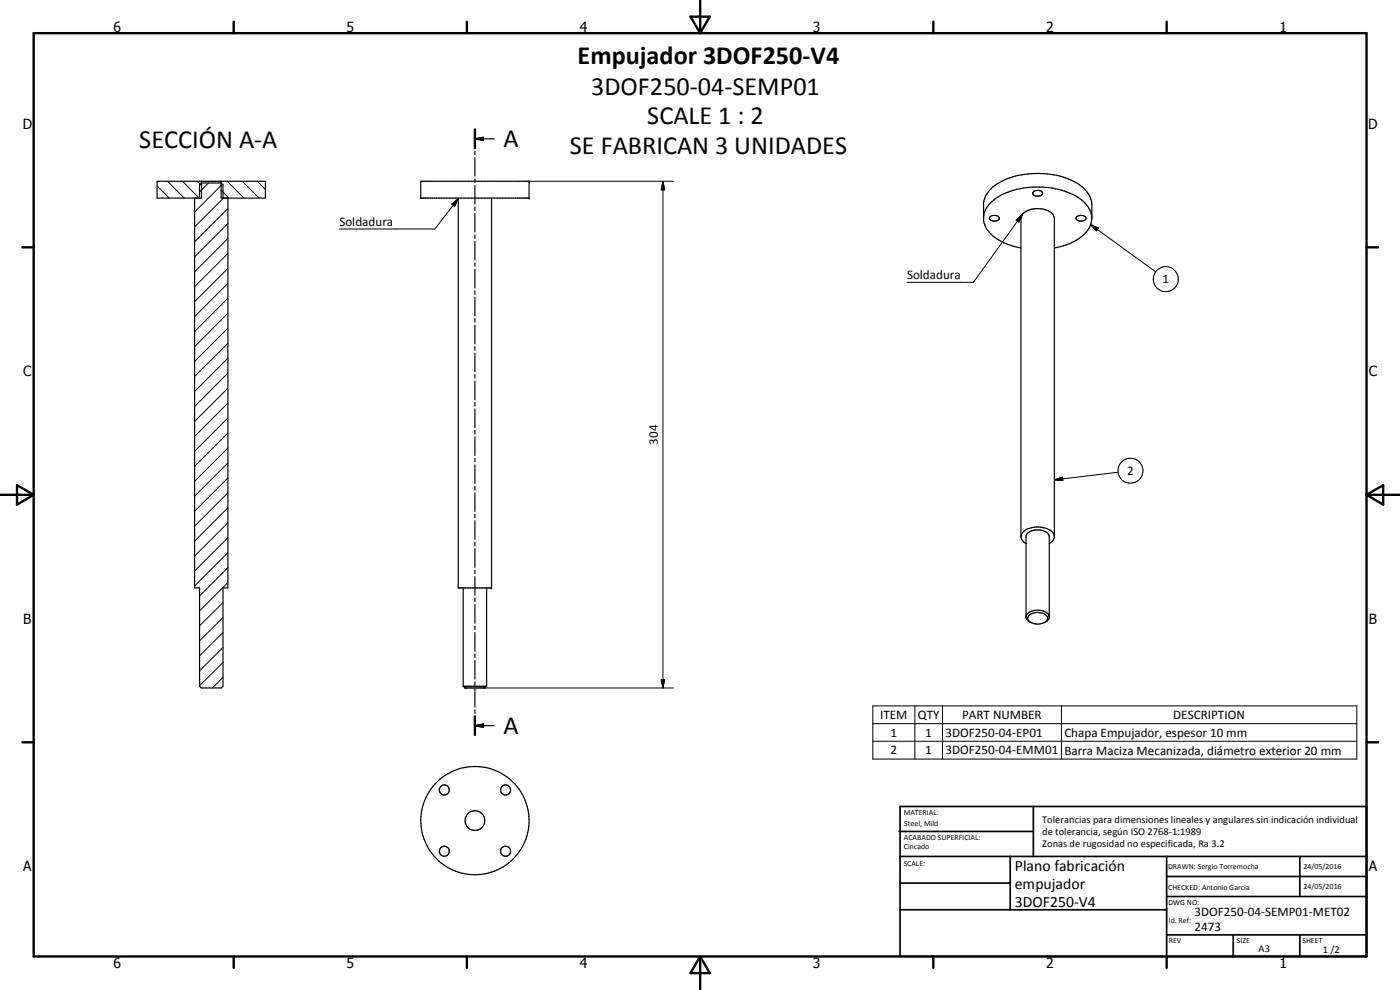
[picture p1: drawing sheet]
<svg xmlns="http://www.w3.org/2000/svg" width="420mm" height="297mm" viewBox="0 0 420 297" stroke-linecap="round" stroke-linejoin="round" font-family="sans-serif">
<g fill="none" stroke="#000" stroke-width=".35">
<path d="M142.5 38.9v5.5M58.4 59.4v117h1.5v29.5l.5 .5h6l.5-.5v-29.5h1.5v-117M59.9 59.4v-4l.5-.5h6l.5 .5v4M60.5 54.4v5h-13.4v-5h32.6v5h-13.3v-5M126.3 54.4h32.5v5h-32.5zM137.5 59.4v117h10v-117M142.5 41.7l2.6-.5v1zM142.5 45.3v1.1M142.5 47.3v5.5M142.5 53.7v1.1M142.5 55.7v5.5M142.5 41.7h5.8"/>
<path d="M310 57.7a1.88 1.88 0 0 1 2.9 .3 1.69 1.69 0 0 1-3 0zM142.5 62.1v1.1M142.5 64.1v5.5M142.5 70.5v1M142.5 72.4v5.6M142.5 78.9v1M295.2 65.3a8.9 8.9 0 0 1 5.7-7 23.3 23.3 0 0 1 9.1-2.2 25.5 25.5 0 0 1 9.4 1.2 12.2 12.2 0 0 1 8 6.3 6.4 6.4 0 0 1-2.5 7.1 17.9 17.9 0 0 1-8.5 3.7M297 65.2a1.83 1.83 0 0 1 2.9 .3 1.73 1.73 0 0 1-3 0zM323 65.2a2 2 0 0 1 2.9 .1 1.69 1.69 0 0 1-2.9 .5zM327.7 65.5v-4.1a9.1 9.1 0 0 0-6.3-7.4 25.6 25.6 0 0 0-22.2 1.2 8.4 8.4 0 0 0-4 5.6v5.1a9.7 9.7 0 0 0 6.8 7.3l4.4 1.2M142.5 80.8v5.6M142.5 87.2v1.1"/>
<path d="M142.5 89.2v5.6M142.5 95.6v1.1M142.5 97.6v5.6M142.5 104v1.1M142.5 106v5.5M142.5 112.4v1.1M142.5 114.3v5.6M142.5 120.8v1M142.5 122.7v5.6M142.5 129.2v1M142.5 131.1v5.6M142.5 137.5v1.1"/>
<path d="M142.5 139.5v5.6M142.5 145.9v1.1M142.5 147.9v5.6M142.5 154.3v1.1M142.5 156.3v5.5M139 176.4v29.5M142.5 162.7v1M142.5 164.6v5.6M142.5 171.1v1M142.5 173v5.6M142.5 179.5v1M146 176.4v29.5"/>
<path d="M306.4 161v-95.5a3.8 3.8 0 0 1 3.7-2.8 6.3 6.3 0 0 1 6 1.9l.3 .9v95.5M307.9 163.1a2.19 2.19 0 0 1-1.5-2.2 2.19 2.19 0 0 1 1.7-2.1 7.2 7.2 0 0 1 7.9 1.1 2.06 2.06 0 0 1-1.1 3.2M142.5 181.4v5.6M142.5 187.8v1.1M142.5 189.8v5.6M142.5 196.3v1M142.5 198.2v5.6M307.9 184.8a4.2 4.2 0 0 1 5.3-1.5 2.1 2.1 0 0 1 1.7 1.8M308.8 184.7a4 4 0 0 1 5.5 .4 1.64 1.64 0 0 1-1.6 2 3.2 3.2 0 0 1-4.3-1.5zM314.9 185.1l-.2 .8-1.2 .8M314.9 185.1v-24.1a3.2 3.2 0 0 0-3.9-2 3.4 3.4 0 0 0-3.1 1.8v24.6l.7 1 .7 .3M139 205.9l.5 .5h6l.5-.5"/>
<path d="M139 205.9h7M142.5 217.7l2.6-.5v1zM142.5 204.6v1.1M142.5 206.5v5.6M142.5 213v1M142.5 214.9v5.6M142.5 217.7h5.8"/>
<circle cx="133.3" cy="237" r="1.52"/>
<circle cx="151.7" cy="237" r="1.51"/>
<circle cx="133.4" cy="255.4" r="1.51"/>
<circle cx="142.5" cy="246.2" r="2.96"/>
<circle cx="142.5" cy="246.2" r="16.3"/>
<circle cx="151.7" cy="255.4" r="1.51"/>
</g>
<g fill="#000">
<circle cx="60.5" cy="54.4" r=".18"/>
<circle cx="66.4" cy="54.4" r=".18"/>
<circle cx="158.8" cy="54.4" r=".18"/>
<circle cx="158.8" cy="59.4" r=".18"/>
<circle cx="147.5" cy="176.4" r=".18"/>
</g>
<g fill="none" stroke="#000" stroke-width=".71">
<path d="M10.1 9.9h400v277.1h-400zM70.1 6.5v3.4M140.1 6.5v3.4M207.2 5h5.8l-2.9 4.9zM210.1 0v9.9M280.1 6.5v3.4M350.1 6.5v3.4M142.5 38.9v5.5M6.7 74.2h3.4M410.1 74.2h3.5M.1 148.5h10M5.1 145.6l5 2.9-5 2.9z"/>
<path d="M410.1 148.5h10M410.1 148.5l5-2.9v5.8zM142.5 214.9v5.6M6.7 222.7h3.4M410.1 222.7h3.5M70.1 287v3.4M140.1 287v3.4M210.1 287v10M210.1 287l2.9 5h-5.8zM280.1 287v3.4M350.1 287v3.4"/>
</g>
<g fill="none" stroke="#000" stroke-width=".51">
<path d="M269.8 249.5h40.3M270.1 242h140v45h-140zM270.1 257h140M303.2 257v16M310.1 242v15M350.1 257v30M390.1 257v12M270.1 265h33.1M270.1 273h80M350.1 269h60M350.1 263h60M350.1 280.5h60"/>
<path d="M370.1 280.5v6.5M390.1 280.5v6.5"/>
</g>
<g fill="none" stroke="#000" stroke-width=".3">
<path d="M47.1 55.8l3.7 3.6M50.3 54.4l5 5M54.8 54.4l5 5M59.3 54.4l1.2 1.2M62.6 54.9l-2.7 2.7M66.4 57.1l2.3 2.3M66.7 55.2l-8.3 8.4M67.1 59.4l-8.7 8.7M68.2 54.4l5 5M72.7 54.4l5.1 5M77.2 54.4l2.5 2.5M137.5 59.6l-7 9.1h-28.7"/>
<path d="M158.8 54.4h43.3M199 54.4l.5 2.5h-1.1zM199 54.4v152M68.4 76l-10 10M68.4 71.5l-10 10M68.4 67.1l-10 9.9M68.4 62.6l-10 10M135.6 61.3l1.9-1.7-1.1 2.3zM305 66l1.9-1.7-1.1 2.3zM306.9 64.3l-14.8 20.4h-19.9M327.3 67.4l2.3 1.1-.6 .8zM327.3 67.4l19.6 14.2"/>
<path d="M68.4 98.5l-10 10M68.4 94l-10 10M68.4 89.5l-10 10M68.4 85l-10 10M68.4 80.5l-10 10M68.4 116.5l-10 9.9M68.4 111.9l-10 10.1M68.4 107.4l-10 10.1M68.4 103l-10 9.9M68.4 138.9l-10 10M68.4 134.4l-10 10M68.4 129.9l-10 10"/>
<path d="M68.4 125.4l-10 10M68.4 120.9l-10 10M68.4 156.8l-10 10M68.4 152.4l-10 9.9M68.4 147.9l-10 10M68.4 143.4l-10 10M316.4 144l2.4-.8 .2 1zM335.6 141.7l-19.2 2.3M68.4 174.8l-8.5 8.5M68.4 170.3l-8.5 8.5M68.4 165.8l-10 10M68.4 161.3l-10 10"/>
<path d="M66.9 198.8l-7 6.9M66.9 194.3l-7 7M66.9 189.8l-7 7M66.9 185.3l-7 7M66.9 180.8l-7 7M66.9 203.2l-3.2 3.2M145.5 206.4h56.6M198.4 203.9h1.1l-.5 2.5zM261.9 211.8h145.3v16h-145.3zM261.9 217.1h145.3M274.6 211.8v16M282.9 211.8v16"/>
<path d="M318.5 211.8v16M261.9 222.4h145.3"/>
<circle cx="349.9" cy="83.8" r="3.7"/>
<circle cx="339.3" cy="141.2" r="3.7"/>
</g>
<path d="M142.5 41.7l2.6-.5v1zM199 54.4l.5 2.5h-1.1zM135.6 61.3l1.9-1.7-1.1 2.3zM305 66l1.9-1.7-1.1 2.3zM327.3 67.4l2.3 1.1-.6 .8zM316.4 144l2.4-.8 .2 1zM142.5 217.7l2.6-.5v1zM198.4 203.9h1.1l-.5 2.5z" fill="#000"/>
<g font-size="7.9">
<text x="173.3" y="19.3">Empujador 3DOF250-V4</text>
<text x="177.4" y="28.4">3DOF250-04-SEMP01</text>
<text x="194.3" y="37.3">SCALE 1 : 2</text>
<text x="41.8" y="44.4">SECCIÓN A-A</text>
<text x="151.1" y="44.2">A</text>
<text x="171.1" y="46.3">SE FABRICAN 3 UNIDADES</text>
<text x="151.1" y="220.2">A</text>
</g>
<g font-size="4.7">
<text x="304.6" y="261.2">Plano fabricación</text>
<text x="304.6" y="266.6">empujador</text>
<text x="304.6" y="272">3DOF250-V4</text>
</g>
<g font-size="4.2">
<text x="34" y="9.6">6</text>
<text x="104" y="9.6">5</text>
<text x="174" y="9.6">4</text>
<text x="244" y="9.6">3</text>
<text x="314" y="9.6">2</text>
<text x="384" y="9.6">1</text>
<text x="6.8" y="38.7">D</text>
<text x="410.6" y="38.7">D</text>
<text x="7" y="112.9">C</text>
<text x="410.8" y="112.9">C</text>
<text x="7" y="187.1">B</text>
<text x="410.8" y="187.1">B</text>
<text x="7" y="261.4">A</text>
<text x="410.8" y="261.4">A</text>
<text x="34" y="290.4">6</text>
<text x="104" y="290.4">5</text>
<text x="174" y="290.4">4</text>
<text x="244" y="290.4">3</text>
<text x="314" y="290.4">2</text>
<text x="384" y="290.4">1</text>
</g>
<g font-size="3.9">
<text x="101.8" y="67.7">Soldadura</text>
<text x="272.2" y="83.7">Soldadura</text>
<text x="348.9" y="85">1</text>
<text x="197.4" y="133.5" transform="rotate(-90 197.4 133.5)">304</text>
<text x="338.3" y="142.5">2</text>
<text x="264.1" y="215.7">ITEM</text>
<text x="275.5" y="215.7">QTY</text>
<text x="288.7" y="215.7">PART NUMBER</text>
<text x="352.1" y="215.7">DESCRIPTION</text>
<text x="267.3" y="221">1</text>
<text x="277.7" y="221">1</text>
<text x="283.7" y="221">3DOF250-04-EP01</text>
<text x="319.4" y="221.1">Chapa Empujador, espesor 10 mm</text>
<text x="267.3" y="226.4">2</text>
<text x="277.7" y="226.4">1</text>
<text x="283.7" y="226.4">3DOF250-04-EMM01</text>
<text x="319.4" y="226.4">Barra Maciza Mecanizada, diámetro exterior 20 mm</text>
<text x="358.5" y="275">3DOF250-04-SEMP01-MET02</text>
<text x="358.5" y="279.4">2473</text>
</g>
<g font-size="3.1">
<text x="312.7" y="246.8">Tolerancias para dimensiones lineales y angulares sin indicación individual</text>
<text x="312.7" y="250.4">de tolerancia, según ISO 2768-1:1989</text>
<text x="312.7" y="254">Zonas de rugosidad no especificada, Ra 3.2</text>
<text x="377.7" y="285.6">A3</text>
<text x="397" y="285.9">1 /2</text>
</g>
<g font-size="2.4">
<text x="271.2" y="244.4">MATERIAL:</text>
<text x="271.3" y="252">ACABADO SUPERFICIAL:</text>
<text x="271.4" y="247.9">Steel, Mild</text>
<text x="271.3" y="254.6">Cincado</text>
<text x="271.2" y="259.7">SCALE:</text>
<text x="350.6" y="260.8">DRAWN: Sergio Torremocha</text>
<text x="391.2" y="260.6">24/05/2016</text>
<text x="350.6" y="267">CHECKED: Antonio Garcia</text>
<text x="391.2" y="266.7">24/05/2016</text>
<text x="350.6" y="271.4">DWG NO:</text>
<text x="350.8" y="276.9">Id. Ref:</text>
<text x="350.8" y="282.8">REV</text>
<text x="371.2" y="282.9">SIZE</text>
<text x="390.9" y="282.9">SHEET</text>
</g>
</svg>
